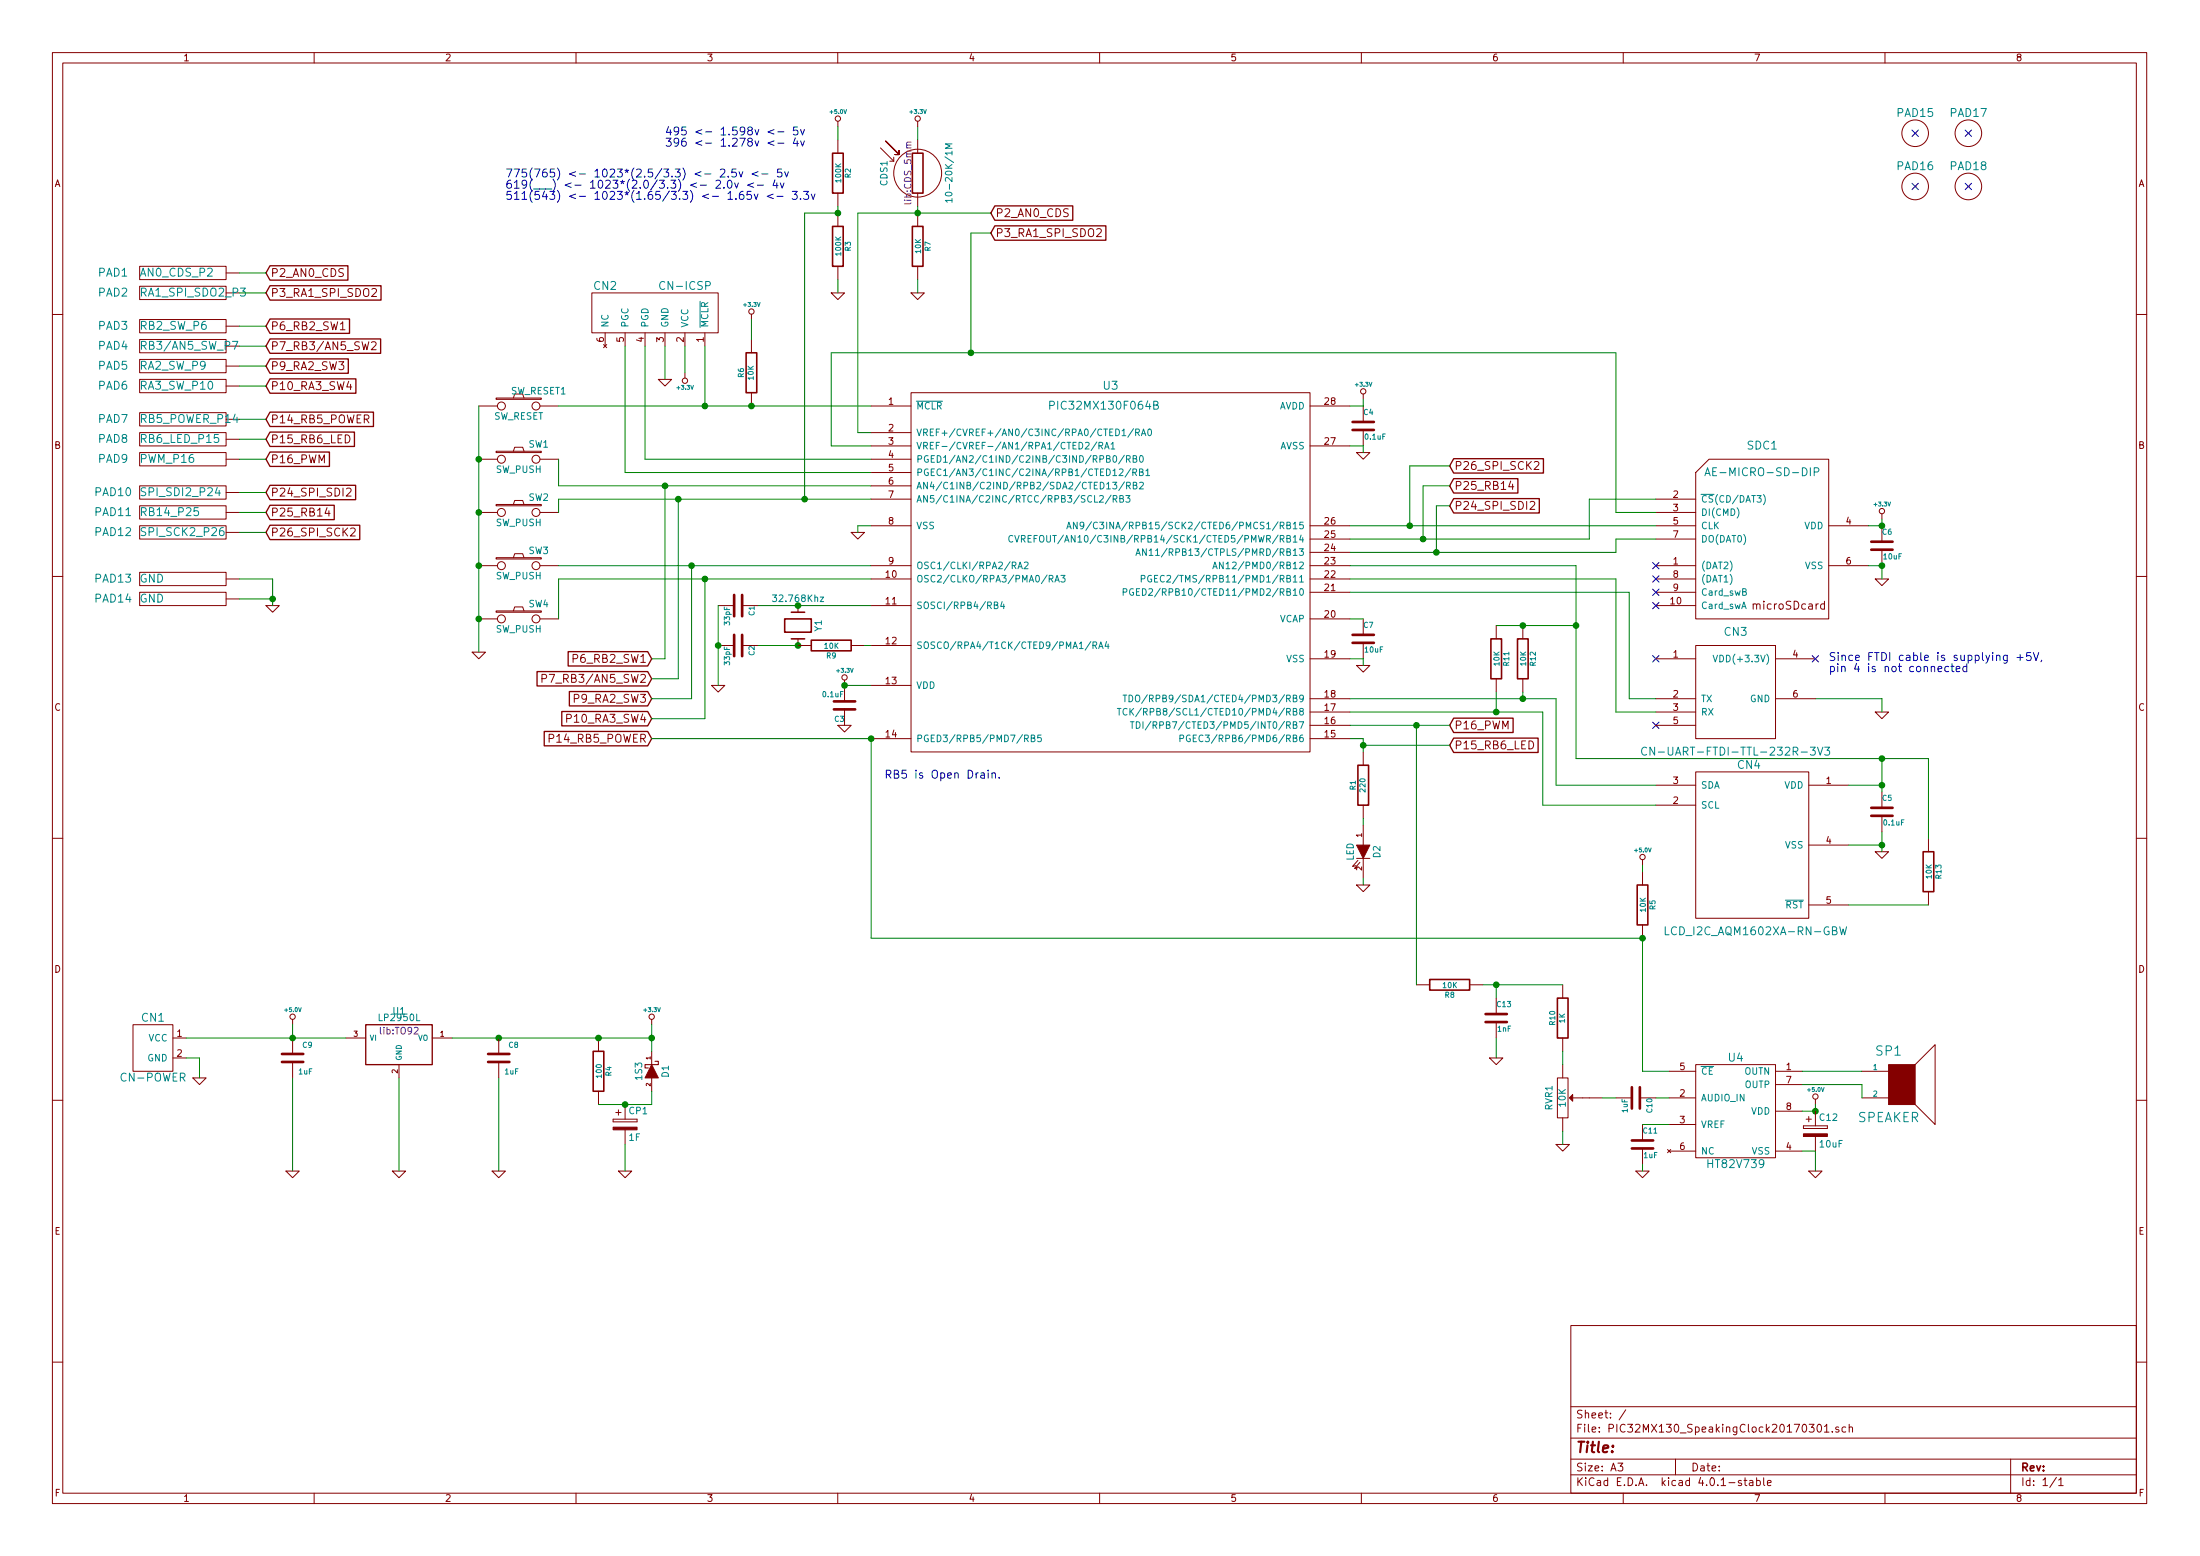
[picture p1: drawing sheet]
EESchema Schematic File Version 2
LIBS:mylib20161223
LIBS:power
LIBS:device
LIBS:transistors
LIBS:conn
LIBS:analog_devices
LIBS:regul
LIBS:adc-dac
LIBS:microcontrollers
LIBS:microchip
LIBS:contrib
LIBS:microchip_pic32mcu
LIBS:microchip_dspic33dsc
LIBS:microchip_pic16mcu
LIBS:audio
LIBS:linear
LIBS:PIC32MX130_SpeakingClock20170301-cache
EELAYER 25 0
EELAYER END
$Descr A3 16535 11693
encoding utf-8
Sheet 1 1
Title ""
Date ""
Rev ""
Comp ""
Comment1 ""
Comment2 ""
Comment3 ""
Comment4 ""
$EndDescr
$Comp
L Crystal Y1
U 1 1
P 6000 4700
F 0 "Y1" H 6000 4850 50  0000 C CNN
F 1 "32.768Khz" V 5800 4700 50  0000 C CNN
F 2 "lib:X_TAL_VT200" H 6000 4700 50  0001 C CNN
F 3 "" H 6000 4700 50  0000 C CNN
	1    6000 4700
	0    1    1    0   
$EndComp
$Comp
L C C1
U 1 1
P 5550 4550
F 0 "C1" H 5550 4650 40  0000 L CNN
F 1 "33pF" H 5556 4465 40  0000 L CNN
F 2 "lib:C2_MU" H 5588 4400 30  0001 C CNN
F 3 "" H 5550 4550 60  0000 C CNN
	1    5550 4550
	0    1    1    0   
$EndComp
$Comp
L C C2
U 1 1
P 5550 4850
F 0 "C2" H 5550 4950 40  0000 L CNN
F 1 "33pF" H 5556 4765 40  0000 L CNN
F 2 "lib:C2_MU" H 5588 4700 30  0001 C CNN
F 3 "" H 5550 4850 60  0000 C CNN
	1    5550 4850
	0    1    1    0   
$EndComp
$Comp
L R R6
U 1 1
P 5650 2800
F 0 "R6" V 5730 2800 40  0000 C CNN
F 1 "10K" V 5657 2801 40  0000 C CNN
F 2 "lib:R4_MU" V 5580 2800 30  0001 C CNN
F 3 "" H 5650 2800 30  0000 C CNN
	1    5650 2800
	-1   0    0    1   
$EndComp
$Comp
L C C7
U 1 1
P 10250 4800
F 0 "C7" H 10250 4900 40  0000 L CNN
F 1 "10uF" H 10256 4715 40  0000 L CNN
F 2 "lib:C2_MU" H 10288 4650 30  0001 C CNN
F 3 "" H 10250 4800 60  0000 C CNN
	1    10250 4800
	1    0    0    -1  
$EndComp
$Comp
L C C4
U 1 1
P 10250 3200
F 0 "C4" H 10250 3300 40  0000 L CNN
F 1 "0.1uF" H 10256 3115 40  0000 L CNN
F 2 "lib:C2_MU" H 10288 3050 30  0001 C CNN
F 3 "" H 10250 3200 60  0000 C CNN
	1    10250 3200
	1    0    0    -1  
$EndComp
$Comp
L PIC32MX130F064B U3
U 1 1
P 8350 4350
F 0 "U3" H 8350 5800 60  0000 C CNN
F 1 "PIC32MX130F064B" H 8300 5650 60  0000 C CNN
F 2 "lib:DIP-28_300_MU" H 8350 4750 60  0001 C CNN
F 3 "" H 8350 4750 60  0000 C CNN
	1    8350 4350
	1    0    0    -1  
$EndComp
$Comp
L C C3
U 1 1
P 6350 5300
F 0 "C3" H 6350 5400 40  0000 L CNN
F 1 "0.1uF" H 6356 5215 40  0000 L CNN
F 2 "lib:C2_MU" H 6388 5150 30  0001 C CNN
F 3 "" H 6350 5300 60  0000 C CNN
	1    6350 5300
	-1   0    0    1   
$EndComp
$Comp
L CN-ICSP CN2
U 1 1
P 5000 2500
F 0 "CN2" V 4650 2050 60  0000 C CNN
F 1 "CN-ICSP" V 4650 2650 60  0000 C CNN
F 2 "lib:PINHEAD1-6_MU" H 5000 2350 60  0001 C CNN
F 3 "" H 5000 2350 60  0000 C CNN
	1    5000 2500
	0    1    1    0   
$EndComp
$Comp
L +3.3V #PWR01
U 1 1
P 5650 2400
F 0 "#PWR01" H 5650 2360 30  0001 C CNN
F 1 "+3.3V" H 5650 2510 30  0000 C CNN
F 2 "" H 5650 2400 60  0000 C CNN
F 3 "" H 5650 2400 60  0000 C CNN
	1    5650 2400
	1    0    0    -1  
$EndComp
$Comp
L +3.3V #PWR02
U 1 1
P 6350 5150
F 0 "#PWR02" H 6350 5110 30  0001 C CNN
F 1 "+3.3V" H 6350 5260 30  0000 C CNN
F 2 "" H 6350 5150 60  0000 C CNN
F 3 "" H 6350 5150 60  0000 C CNN
	1    6350 5150
	1    0    0    -1  
$EndComp
$Comp
L +3.3V #PWR03
U 1 1
P 10250 3000
F 0 "#PWR03" H 10250 2960 30  0001 C CNN
F 1 "+3.3V" H 10250 3110 30  0000 C CNN
F 2 "" H 10250 3000 60  0000 C CNN
F 3 "" H 10250 3000 60  0000 C CNN
	1    10250 3000
	1    0    0    -1  
$EndComp
$Comp
L GND #PWR04
U 1 1
P 5400 5150
F 0 "#PWR04" H 5400 5150 30  0001 C CNN
F 1 "GND" H 5400 5080 30  0001 C CNN
F 2 "" H 5400 5150 60  0000 C CNN
F 3 "" H 5400 5150 60  0000 C CNN
	1    5400 5150
	1    0    0    -1  
$EndComp
$Comp
L GND #PWR05
U 1 1
P 5000 2850
F 0 "#PWR05" H 5000 2850 30  0001 C CNN
F 1 "GND" H 5000 2780 30  0001 C CNN
F 2 "" H 5000 2850 60  0000 C CNN
F 3 "" H 5000 2850 60  0000 C CNN
	1    5000 2850
	1    0    0    -1  
$EndComp
$Comp
L +3.3V #PWR06
U 1 1
P 5150 2800
F 0 "#PWR06" H 5150 2760 30  0001 C CNN
F 1 "+3.3V" H 5150 2910 30  0000 C CNN
F 2 "" H 5150 2800 60  0000 C CNN
F 3 "" H 5150 2800 60  0000 C CNN
	1    5150 2800
	-1   0    0    1   
$EndComp
$Comp
L GND #PWR07
U 1 1
P 10250 5000
F 0 "#PWR07" H 10250 5000 30  0001 C CNN
F 1 "GND" H 10250 4930 30  0001 C CNN
F 2 "" H 10250 5000 60  0000 C CNN
F 3 "" H 10250 5000 60  0000 C CNN
	1    10250 5000
	1    0    0    -1  
$EndComp
$Comp
L GND #PWR08
U 1 1
P 10250 3400
F 0 "#PWR08" H 10250 3400 30  0001 C CNN
F 1 "GND" H 10250 3330 30  0001 C CNN
F 2 "" H 10250 3400 60  0000 C CNN
F 3 "" H 10250 3400 60  0000 C CNN
	1    10250 3400
	1    0    0    -1  
$EndComp
$Comp
L GND #PWR09
U 1 1
P 6450 4000
F 0 "#PWR09" H 6450 4000 30  0001 C CNN
F 1 "GND" H 6450 3930 30  0001 C CNN
F 2 "" H 6450 4000 60  0000 C CNN
F 3 "" H 6450 4000 60  0000 C CNN
	1    6450 4000
	1    0    0    -1  
$EndComp
$Comp
L LED D2
U 1 1
P 10250 6400
F 0 "D2" H 10250 6500 50  0000 C CNN
F 1 "LED" H 10250 6300 50  0000 C CNN
F 2 "lib:LED-5MM_AK" H 10250 6400 60  0001 C CNN
F 3 "" H 10250 6400 60  0000 C CNN
	1    10250 6400
	0    1    1    0   
$EndComp
$Comp
L GND #PWR010
U 1 1
P 10250 6650
F 0 "#PWR010" H 10250 6650 30  0001 C CNN
F 1 "GND" H 10250 6580 30  0001 C CNN
F 2 "" H 10250 6650 60  0000 C CNN
F 3 "" H 10250 6650 60  0000 C CNN
	1    10250 6650
	1    0    0    -1  
$EndComp
$Comp
L R R1
U 1 1
P 10250 5900
F 0 "R1" V 10330 5900 40  0000 C CNN
F 1 "220" V 10257 5901 40  0000 C CNN
F 2 "lib:R4_MU" V 10180 5900 30  0001 C CNN
F 3 "" H 10250 5900 30  0000 C CNN
	1    10250 5900
	-1   0    0    1   
$EndComp
$Comp
L AE-MICRO-SD-DIP SDC1
U 1 1
P 13250 4150
F 0 "SDC1" H 13250 4950 60  0000 C CNN
F 1 "AE-MICRO-SD-DIP" H 13250 4750 60  0000 C CNN
F 2 "lib:SD_CARD_AE-MICRO-SD-DIP" H 13250 4150 60  0001 C CNN
F 3 "" H 13250 4150 60  0000 C CNN
	1    13250 4150
	1    0    0    -1  
$EndComp
$Comp
L C C6
U 1 1
P 14150 4100
F 0 "C6" H 14150 4200 40  0000 L CNN
F 1 "10uF" H 14156 4015 40  0000 L CNN
F 2 "lib:C2_MU" H 14188 3950 30  0001 C CNN
F 3 "" H 14150 4100 60  0000 C CNN
	1    14150 4100
	1    0    0    -1  
$EndComp
$Comp
L GND #PWR011
U 1 1
P 14150 4350
F 0 "#PWR011" H 14150 4350 30  0001 C CNN
F 1 "GND" H 14150 4280 30  0001 C CNN
F 2 "" H 14150 4350 60  0000 C CNN
F 3 "" H 14150 4350 60  0000 C CNN
	1    14150 4350
	1    0    0    -1  
$EndComp
$Comp
L C C5
U 1 1
P 14150 6100
F 0 "C5" H 14150 6200 40  0000 L CNN
F 1 "0.1uF" H 14156 6015 40  0000 L CNN
F 2 "lib:C2_MU" H 14188 5950 30  0001 C CNN
F 3 "" H 14150 6100 60  0000 C CNN
	1    14150 6100
	1    0    0    -1  
$EndComp
$Comp
L GND #PWR012
U 1 1
P 14150 5350
F 0 "#PWR012" H 14150 5350 30  0001 C CNN
F 1 "GND" H 14150 5280 30  0001 C CNN
F 2 "" H 14150 5350 60  0000 C CNN
F 3 "" H 14150 5350 60  0000 C CNN
	1    14150 5350
	1    0    0    -1  
$EndComp
$Comp
L C C9
U 1 1
P 2200 7950
F 0 "C9" H 2050 7850 40  0000 L CNN
F 1 "1uF" H 2050 8050 40  0000 L CNN
F 2 "lib:C2_MU" H 2238 7800 30  0001 C CNN
F 3 "" H 2200 7950 60  0000 C CNN
	1    2200 7950
	-1   0    0    1   
$EndComp
$Comp
L GND #PWR013
U 1 1
P 3000 8800
F 0 "#PWR013" H 3000 8800 30  0001 C CNN
F 1 "GND" H 3000 8730 30  0001 C CNN
F 2 "" H 3000 8800 60  0000 C CNN
F 3 "" H 3000 8800 60  0000 C CNN
	1    3000 8800
	1    0    0    -1  
$EndComp
$Comp
L GND #PWR014
U 1 1
P 3750 8800
F 0 "#PWR014" H 3750 8800 30  0001 C CNN
F 1 "GND" H 3750 8730 30  0001 C CNN
F 2 "" H 3750 8800 60  0000 C CNN
F 3 "" H 3750 8800 60  0000 C CNN
	1    3750 8800
	1    0    0    -1  
$EndComp
$Comp
L GND #PWR015
U 1 1
P 2200 8800
F 0 "#PWR015" H 2200 8800 30  0001 C CNN
F 1 "GND" H 2200 8730 30  0001 C CNN
F 2 "" H 2200 8800 60  0000 C CNN
F 3 "" H 2200 8800 60  0000 C CNN
	1    2200 8800
	1    0    0    -1  
$EndComp
$Comp
L CN-POWER CN1
U 1 1
P 1300 7800
F 0 "CN1" H 1150 7950 60  0000 C CNN
F 1 "CN-POWER" H 1150 7500 60  0000 C CNN
F 2 "lib:TERMINAL_2P" H 1300 7800 60  0001 C CNN
F 3 "" H 1300 7800 60  0000 C CNN
	1    1300 7800
	1    0    0    -1  
$EndComp
$Comp
L GND #PWR016
U 1 1
P 1500 8100
F 0 "#PWR016" H 1500 8100 30  0001 C CNN
F 1 "GND" H 1500 8030 30  0001 C CNN
F 2 "" H 1500 8100 60  0000 C CNN
F 3 "" H 1500 8100 60  0000 C CNN
	1    1500 8100
	1    0    0    -1  
$EndComp
$Comp
L R R8
U 1 1
P 10900 7400
F 0 "R8" V 10980 7400 40  0000 C CNN
F 1 "10K" V 10907 7401 40  0000 C CNN
F 2 "lib:R4_MU" V 10830 7400 30  0001 C CNN
F 3 "" H 10900 7400 30  0000 C CNN
	1    10900 7400
	0    1    1    0   
$EndComp
$Comp
L C C13
U 1 1
P 11250 7650
F 0 "C13" H 11250 7750 40  0000 L CNN
F 1 "1nF" H 11256 7565 40  0000 L CNN
F 2 "lib:C2_MU" H 11288 7500 30  0001 C CNN
F 3 "" H 11250 7650 60  0000 C CNN
	1    11250 7650
	1    0    0    -1  
$EndComp
$Comp
L GND #PWR017
U 1 1
P 11250 7950
F 0 "#PWR017" H 11250 7950 30  0001 C CNN
F 1 "GND" H 11250 7880 30  0001 C CNN
F 2 "" H 11250 7950 60  0000 C CNN
F 3 "" H 11250 7950 60  0000 C CNN
	1    11250 7950
	1    0    0    -1  
$EndComp
$Comp
L GND #PWR018
U 1 1
P 11750 8600
F 0 "#PWR018" H 11750 8600 30  0001 C CNN
F 1 "GND" H 11750 8530 30  0001 C CNN
F 2 "" H 11750 8600 60  0000 C CNN
F 3 "" H 11750 8600 60  0000 C CNN
	1    11750 8600
	1    0    0    -1  
$EndComp
$Comp
L SPEAKER SP1
U 1 1
P 14300 8150
F 0 "SP1" H 14200 8400 70  0000 C CNN
F 1 "SPEAKER" H 14200 7900 70  0000 C CNN
F 2 "lib:TERMINAL_2P" H 14300 8150 60  0001 C CNN
F 3 "" H 14300 8150 60  0000 C CNN
	1    14300 8150
	1    0    0    -1  
$EndComp
$Comp
L HT82V739 U4
U 1 1
P 13050 8350
F 0 "U4" H 13050 8750 60  0000 C CNN
F 1 "HT82V739" H 13050 7950 60  0000 C CNN
F 2 "lib:DIP-8_300_MU" H 13050 8350 60  0001 C CNN
F 3 "" H 13050 8350 60  0000 C CNN
	1    13050 8350
	1    0    0    -1  
$EndComp
$Comp
L C C10
U 1 1
P 12300 8250
F 0 "C10" H 12300 8350 40  0000 L CNN
F 1 "1uF" H 12306 8165 40  0000 L CNN
F 2 "lib:C2_MU" H 12338 8100 30  0001 C CNN
F 3 "" H 12300 8250 60  0000 C CNN
	1    12300 8250
	0    1    1    0   
$EndComp
$Comp
L C C11
U 1 1
P 12350 8600
F 0 "C11" H 12350 8700 40  0000 L CNN
F 1 "1uF" H 12356 8515 40  0000 L CNN
F 2 "lib:C2_MU" H 12388 8450 30  0001 C CNN
F 3 "" H 12350 8600 60  0000 C CNN
	1    12350 8600
	1    0    0    -1  
$EndComp
$Comp
L RVR RVR1
U 1 1
P 11750 8250
F 0 "RVR1" V 11650 8250 50  0000 C CNN
F 1 "10K" V 11750 8250 50  0000 C CNN
F 2 "lib:TERMINAL_3P" H 11750 8250 50  0001 C CNN
F 3 "" H 11750 8250 50  0000 C CNN
	1    11750 8250
	1    0    0    -1  
$EndComp
$Comp
L +5.0V #PWR019
U 1 1
P 13650 8300
F 0 "#PWR019" H 13650 8260 30  0001 C CNN
F 1 "+5.0V" H 13650 8410 30  0000 C CNN
F 2 "" H 13650 8300 60  0000 C CNN
F 3 "" H 13650 8300 60  0000 C CNN
	1    13650 8300
	1    0    0    -1  
$EndComp
$Comp
L GND #PWR020
U 1 1
P 12350 8800
F 0 "#PWR020" H 12350 8800 30  0001 C CNN
F 1 "GND" H 12350 8730 30  0001 C CNN
F 2 "" H 12350 8800 60  0000 C CNN
F 3 "" H 12350 8800 60  0000 C CNN
	1    12350 8800
	1    0    0    -1  
$EndComp
$Comp
L GND #PWR021
U 1 1
P 13650 8800
F 0 "#PWR021" H 13650 8800 30  0001 C CNN
F 1 "GND" H 13650 8730 30  0001 C CNN
F 2 "" H 13650 8800 60  0000 C CNN
F 3 "" H 13650 8800 60  0000 C CNN
	1    13650 8800
	1    0    0    -1  
$EndComp
$Comp
L GND #PWR022
U 1 1
P 6350 5450
F 0 "#PWR022" H 6350 5450 30  0001 C CNN
F 1 "GND" H 6350 5380 30  0001 C CNN
F 2 "" H 6350 5450 60  0000 C CNN
F 3 "" H 6350 5450 60  0000 C CNN
	1    6350 5450
	1    0    0    -1  
$EndComp
$Comp
L SW_PUSH SW2
U 1 1
P 3900 3850
F 0 "SW2" H 4050 3960 50  0000 C CNN
F 1 "SW_PUSH" H 3900 3770 50  0000 C CNN
F 2 "lib:SW_PUSH-12mm+_AK" H 3900 3850 60  0001 C CNN
F 3 "" H 3900 3850 60  0000 C CNN
	1    3900 3850
	1    0    0    -1  
$EndComp
$Comp
L SW_PUSH SW1
U 1 1
P 3900 3450
F 0 "SW1" H 4050 3560 50  0000 C CNN
F 1 "SW_PUSH" H 3900 3370 50  0000 C CNN
F 2 "lib:SW_PUSH-12mm+_AK" H 3900 3450 60  0001 C CNN
F 3 "" H 3900 3450 60  0000 C CNN
	1    3900 3450
	1    0    0    -1  
$EndComp
$Comp
L SW_PUSH SW3
U 1 1
P 3900 4250
F 0 "SW3" H 4050 4360 50  0000 C CNN
F 1 "SW_PUSH" H 3900 4170 50  0000 C CNN
F 2 "lib:SW_PUSH-12mm+_AK" H 3900 4250 60  0001 C CNN
F 3 "" H 3900 4250 60  0000 C CNN
	1    3900 4250
	1    0    0    -1  
$EndComp
$Comp
L SW_PUSH SW4
U 1 1
P 3900 4650
F 0 "SW4" H 4050 4760 50  0000 C CNN
F 1 "SW_PUSH" H 3900 4570 50  0000 C CNN
F 2 "lib:SW_PUSH-12mm+_AK" H 3900 4650 60  0001 C CNN
F 3 "" H 3900 4650 60  0000 C CNN
	1    3900 4650
	1    0    0    -1  
$EndComp
$Comp
L GND #PWR023
U 1 1
P 3600 4900
F 0 "#PWR023" H 3600 4900 30  0001 C CNN
F 1 "GND" H 3600 4830 30  0001 C CNN
F 2 "" H 3600 4900 60  0000 C CNN
F 3 "" H 3600 4900 60  0000 C CNN
	1    3600 4900
	1    0    0    -1  
$EndComp
$Comp
L SW_PUSH SW_RESET1
U 1 1
P 3900 3050
F 0 "SW_RESET1" H 4050 3160 50  0000 C CNN
F 1 "SW_RESET" H 3900 2970 50  0000 C CNN
F 2 "lib:SW_PUSH-6mm_AK" H 3900 3050 60  0001 C CNN
F 3 "" H 3900 3050 60  0000 C CNN
	1    3900 3050
	1    0    0    -1  
$EndComp
$Comp
L GND #PWR024
U 1 1
P 14150 6400
F 0 "#PWR024" H 14150 6400 30  0001 C CNN
F 1 "GND" H 14150 6330 30  0001 C CNN
F 2 "" H 14150 6400 60  0000 C CNN
F 3 "" H 14150 6400 60  0000 C CNN
	1    14150 6400
	1    0    0    -1  
$EndComp
$Comp
L +5.0V #PWR025
U 1 1
P 6300 950
F 0 "#PWR025" H 6300 910 30  0001 C CNN
F 1 "+5.0V" H 6300 1060 30  0000 C CNN
F 2 "" H 6300 950 60  0000 C CNN
F 3 "" H 6300 950 60  0000 C CNN
	1    6300 950 
	1    0    0    -1  
$EndComp
$Comp
L R R2
U 1 1
P 6300 1300
F 0 "R2" V 6380 1300 40  0000 C CNN
F 1 "100K" V 6307 1301 40  0000 C CNN
F 2 "lib:R4_MU" V 6230 1300 30  0001 C CNN
F 3 "" H 6300 1300 30  0000 C CNN
	1    6300 1300
	1    0    0    -1  
$EndComp
$Comp
L R R3
U 1 1
P 6300 1850
F 0 "R3" V 6380 1850 40  0000 C CNN
F 1 "100K" V 6307 1851 40  0000 C CNN
F 2 "lib:R4_MU" V 6230 1850 30  0001 C CNN
F 3 "" H 6300 1850 30  0000 C CNN
	1    6300 1850
	1    0    0    -1  
$EndComp
$Comp
L GND #PWR026
U 1 1
P 6300 2200
F 0 "#PWR026" H 6300 2200 30  0001 C CNN
F 1 "GND" H 6300 2130 30  0001 C CNN
F 2 "" H 6300 2200 60  0000 C CNN
F 3 "" H 6300 2200 60  0000 C CNN
	1    6300 2200
	1    0    0    -1  
$EndComp
Text Notes 5000 1100 0    60   ~ 0
495 <- 1.598v <- 5v\n396 <- 1.278v <- 4v\n
$Comp
L R R5
U 1 1
P 12350 6800
F 0 "R5" V 12430 6800 40  0000 C CNN
F 1 "10K" V 12357 6801 40  0000 C CNN
F 2 "lib:R4_MU" V 12280 6800 30  0001 C CNN
F 3 "" H 12350 6800 30  0000 C CNN
	1    12350 6800
	1    0    0    -1  
$EndComp
$Comp
L +5.0V #PWR027
U 1 1
P 2200 7700
F 0 "#PWR027" H 2200 7660 30  0001 C CNN
F 1 "+5.0V" H 2200 7810 30  0000 C CNN
F 2 "" H 2200 7700 60  0000 C CNN
F 3 "" H 2200 7700 60  0000 C CNN
	1    2200 7700
	1    0    0    -1  
$EndComp
$Comp
L +3.3V #PWR028
U 1 1
P 4900 7700
F 0 "#PWR028" H 4900 7660 30  0001 C CNN
F 1 "+3.3V" H 4900 7810 30  0000 C CNN
F 2 "" H 4900 7700 60  0000 C CNN
F 3 "" H 4900 7700 60  0000 C CNN
	1    4900 7700
	1    0    0    -1  
$EndComp
$Comp
L R R12
U 1 1
P 11450 4950
F 0 "R12" V 11530 4950 40  0000 C CNN
F 1 "10K" V 11457 4951 40  0000 C CNN
F 2 "lib:R4_MU" V 11380 4950 30  0001 C CNN
F 3 "" H 11450 4950 30  0000 C CNN
	1    11450 4950
	1    0    0    -1  
$EndComp
$Comp
L R R11
U 1 1
P 11250 4950
F 0 "R11" V 11330 4950 40  0000 C CNN
F 1 "10K" V 11257 4951 40  0000 C CNN
F 2 "lib:R4_MU" V 11180 4950 30  0001 C CNN
F 3 "" H 11250 4950 30  0000 C CNN
	1    11250 4950
	1    0    0    -1  
$EndComp
$Comp
L Photores CDS1
U 1 1
P 6900 1300
F 0 "CDS1" V 6650 1300 50  0000 C CNN
F 1 "10-20K/1M" V 7110 1300 50  0000 C TNN
F 2 "lib:CDS_5mm" V 6830 1300 50  0000 C CNN
F 3 "" H 6900 1300 50  0000 C CNN
	1    6900 1300
	1    0    0    -1  
$EndComp
$Comp
L R R7
U 1 1
P 6900 1850
F 0 "R7" V 6980 1850 40  0000 C CNN
F 1 "10K" V 6907 1851 40  0000 C CNN
F 2 "lib:R4_MU" V 6830 1850 30  0001 C CNN
F 3 "" H 6900 1850 30  0000 C CNN
	1    6900 1850
	1    0    0    -1  
$EndComp
$Comp
L GND #PWR029
U 1 1
P 6900 2200
F 0 "#PWR029" H 6900 2200 30  0001 C CNN
F 1 "GND" H 6900 2130 30  0001 C CNN
F 2 "" H 6900 2200 60  0000 C CNN
F 3 "" H 6900 2200 60  0000 C CNN
	1    6900 2200
	1    0    0    -1  
$EndComp
$Comp
L R R4
U 1 1
P 4500 8050
F 0 "R4" V 4580 8050 40  0000 C CNN
F 1 "100" V 4507 8051 40  0000 C CNN
F 2 "lib:R4_MU" V 4430 8050 30  0001 C CNN
F 3 "" H 4500 8050 30  0000 C CNN
	1    4500 8050
	1    0    0    -1  
$EndComp
$Comp
L CP CP1
U 1 1
P 4700 8450
F 0 "CP1" H 4725 8550 50  0000 L CNN
F 1 "1F" H 4725 8350 50  0000 L CNN
F 2 "lib:C_SE-5R5" H 4738 8300 50  0001 C CNN
F 3 "" H 4700 8450 50  0000 C CNN
	1    4700 8450
	1    0    0    -1  
$EndComp
$Comp
L D_Schottky D1
U 1 1
P 4900 8050
F 0 "D1" H 4900 8150 50  0000 C CNN
F 1 "1S3" H 4900 7950 50  0000 C CNN
F 2 "lib:D4_MU" H 4900 8050 50  0001 C CNN
F 3 "" H 4900 8050 50  0000 C CNN
	1    4900 8050
	0    1    1    0   
$EndComp
$Comp
L GND #PWR030
U 1 1
P 4700 8800
F 0 "#PWR030" H 4700 8800 30  0001 C CNN
F 1 "GND" H 4700 8730 30  0001 C CNN
F 2 "" H 4700 8800 60  0000 C CNN
F 3 "" H 4700 8800 60  0000 C CNN
	1    4700 8800
	1    0    0    -1  
$EndComp
$Comp
L LCD_I2C_AQM1602XA-RN-GBW CN4
U 1 1
P 13200 6350
F 0 "CN4" H 13150 6950 60  0000 C CNN
F 1 "LCD_I2C_AQM1602XA-RN-GBW" H 13200 5700 60  0000 C CNN
F 2 "lib:PINHEAD1-5_MU2" H 13200 6350 60  0001 C CNN
F 3 "" H 13200 6350 60  0000 C CNN
	1    13200 6350
	1    0    0    -1  
$EndComp
NoConn ~ 12450 4250
NoConn ~ 12450 4350
NoConn ~ 12450 4450
NoConn ~ 12450 4550
NoConn ~ 12450 4950
NoConn ~ 12450 5450
$Comp
L R R13
U 1 1
P 14500 6550
F 0 "R13" V 14580 6550 40  0000 C CNN
F 1 "10K" V 14507 6551 40  0000 C CNN
F 2 "lib:R4_MU" V 14430 6550 30  0001 C CNN
F 3 "" H 14500 6550 30  0000 C CNN
	1    14500 6550
	1    0    0    -1  
$EndComp
Text GLabel 10900 3500 2    60   Input ~ 0
P26_SPI_SCK2
Text GLabel 10900 3650 2    60   Input ~ 0
P25_RB14
Text GLabel 10900 3800 2    60   Input ~ 0
P24_SPI_SDI2
Text GLabel 10900 5450 2    60   Input ~ 0
P16_PWM
Text GLabel 10900 5600 2    60   Input ~ 0
P15_RB6_LED
Text GLabel 4900 4950 0    60   Input ~ 0
P6_RB2_SW1
Text GLabel 4900 5100 0    60   Input ~ 0
P7_RB3/AN5_SW2
Text GLabel 4900 5250 0    60   Input ~ 0
P9_RA2_SW3
Text GLabel 4900 5400 0    60   Input ~ 0
P10_RA3_SW4
Text GLabel 4900 5550 0    60   Input ~ 0
P14_RB5_POWER
Text GLabel 7450 1600 2    60   Input ~ 0
P2_AN0_CDS
Text GLabel 7450 1750 2    60   Input ~ 0
P3_RA1_SPI_SDO2
Wire Wire Line
	5650 2400 5650 2550
Wire Wire Line
	4200 3050 6550 3050
Wire Wire Line
	5700 4550 6550 4550
Connection ~ 6000 4550
Connection ~ 6000 4850
Connection ~ 6350 5150
Connection ~ 5400 4850
Wire Wire Line
	10150 4950 10250 4950
Wire Wire Line
	10250 4950 10250 5000
Wire Wire Line
	10150 4650 10250 4650
Wire Wire Line
	10150 3050 10250 3050
Wire Wire Line
	10250 3050 10250 3000
Wire Wire Line
	10150 3350 10250 3350
Wire Wire Line
	10250 3350 10250 3400
Wire Wire Line
	4850 2600 4850 3450
Wire Wire Line
	4700 2600 4700 3550
Wire Wire Line
	4700 3550 6550 3550
Wire Wire Line
	6550 3950 6450 3950
Wire Wire Line
	6450 3950 6450 4000
Wire Wire Line
	10150 3950 12450 3950
Wire Wire Line
	10150 4050 11950 4050
Wire Wire Line
	11950 4050 11950 3750
Wire Wire Line
	11950 3750 12450 3750
Wire Wire Line
	10150 4150 12150 4150
Wire Wire Line
	12150 4150 12150 4050
Wire Wire Line
	12150 4050 12450 4050
Wire Wire Line
	6550 3350 6250 3350
Wire Wire Line
	6250 3350 6250 2650
Wire Wire Line
	6250 2650 12150 2650
Wire Wire Line
	12150 2650 12150 3850
Wire Wire Line
	12150 3850 12450 3850
Wire Wire Line
	14050 3950 14150 3950
Wire Wire Line
	14050 4250 14150 4250
Wire Wire Line
	14150 4250 14150 4350
Wire Wire Line
	10250 6150 10250 6200
Wire Wire Line
	10250 6600 10250 6650
Wire Wire Line
	10150 5550 10250 5550
Wire Wire Line
	14150 5350 14150 5250
Wire Wire Line
	14150 5250 13650 5250
Wire Wire Line
	3750 8100 3750 8800
Wire Wire Line
	2200 8100 2200 8800
Connection ~ 2200 7800
Wire Wire Line
	1400 7950 1500 7950
Wire Wire Line
	1500 7950 1500 8100
Wire Wire Line
	11750 8500 11750 8600
Wire Wire Line
	12350 8750 12350 8800
Wire Wire Line
	12350 8450 12550 8450
Wire Wire Line
	12450 8250 12550 8250
Wire Wire Line
	12150 8250 12050 8250
Wire Wire Line
	13550 8650 13650 8650
Wire Wire Line
	13550 8350 13650 8350
Wire Wire Line
	13650 8650 13650 8800
Wire Wire Line
	13550 8050 14000 8050
Wire Wire Line
	13550 8150 14000 8150
Wire Wire Line
	14000 8150 14000 8250
Wire Wire Line
	10150 5450 10900 5450
Wire Wire Line
	10650 5450 10650 7400
Wire Wire Line
	6550 7050 6550 5550
Wire Wire Line
	6350 5150 6550 5150
Wire Wire Line
	5400 4550 5400 5150
Wire Wire Line
	3600 3050 3600 4900
Connection ~ 3600 3850
Connection ~ 3600 4250
Connection ~ 3600 4650
Connection ~ 3600 3450
Wire Wire Line
	5300 2600 5300 3050
Wire Wire Line
	5150 2600 5150 2800
Wire Wire Line
	5000 2600 5000 2850
Wire Wire Line
	11250 7800 11250 7950
Wire Wire Line
	11250 7500 11250 7400
Connection ~ 11250 7400
Wire Wire Line
	12350 7050 12350 8050
Wire Wire Line
	12350 8050 12550 8050
Wire Wire Line
	10150 5250 11700 5250
Wire Wire Line
	11700 5250 11700 5900
Wire Wire Line
	11700 5900 12450 5900
Wire Wire Line
	10150 5350 11600 5350
Wire Wire Line
	11600 5350 11600 6050
Wire Wire Line
	11600 6050 12450 6050
Wire Wire Line
	13900 5900 14150 5900
Wire Wire Line
	13900 6350 14150 6350
Wire Wire Line
	14150 6250 14150 6400
Connection ~ 14150 6350
Wire Wire Line
	6300 950  6300 1050
Wire Wire Line
	6300 1550 6300 1600
Wire Wire Line
	6300 2100 6300 2200
Connection ~ 6300 1600
Wire Wire Line
	11250 4700 11850 4700
Wire Wire Line
	11450 5200 11450 5250
Connection ~ 11450 5250
Wire Wire Line
	11250 5200 11250 5350
Connection ~ 11250 5350
Connection ~ 11450 4700
Wire Wire Line
	4200 4650 4200 4350
Wire Wire Line
	4200 4350 6550 4350
Wire Wire Line
	4200 4250 6550 4250
Wire Wire Line
	4200 3750 4200 3850
Wire Wire Line
	4200 3750 6550 3750
Wire Wire Line
	6900 1600 6900 1550
Wire Wire Line
	6900 2100 6900 2200
Connection ~ 6900 1600
Connection ~ 5650 3050
Connection ~ 5300 3050
Wire Wire Line
	6450 1600 7450 1600
Connection ~ 3750 7800
Wire Wire Line
	4900 7700 4900 7900
Connection ~ 4500 7800
Wire Wire Line
	4500 8300 4900 8300
Wire Wire Line
	4900 8300 4900 8200
Connection ~ 4700 8300
Wire Wire Line
	4700 8600 4700 8800
Wire Wire Line
	10150 4250 11850 4250
Wire Wire Line
	11850 4250 11850 5700
Wire Wire Line
	14150 5700 14150 5950
Connection ~ 14150 5900
Wire Wire Line
	10150 4350 12150 4350
Wire Wire Line
	12150 5350 12450 5350
Wire Wire Line
	12450 5250 12250 5250
Wire Wire Line
	12250 5250 12250 4450
Wire Wire Line
	12250 4450 10150 4450
Wire Wire Line
	12150 4350 12150 5350
Wire Wire Line
	4850 3450 6550 3450
Wire Wire Line
	6450 1600 6450 3250
Wire Wire Line
	6450 3250 6550 3250
Wire Wire Line
	6300 1600 6050 1600
Wire Wire Line
	4200 3650 6550 3650
Wire Wire Line
	4200 3450 4200 3650
Wire Wire Line
	6050 1600 6050 3750
Connection ~ 6050 3750
Connection ~ 11850 4700
Wire Wire Line
	3000 8100 3000 8800
Wire Wire Line
	1400 7800 2600 7800
Wire Wire Line
	11850 5700 14500 5700
Wire Wire Line
	13900 6800 14500 6800
Wire Wire Line
	14500 5700 14500 6300
Connection ~ 14150 5700
Connection ~ 13650 8350
Wire Wire Line
	13650 8350 13650 8300
Wire Wire Line
	6900 950  6900 1050
Wire Wire Line
	7450 1750 7300 1750
Wire Wire Line
	7300 1750 7300 2650
Connection ~ 7300 2650
Wire Wire Line
	10250 5550 10250 5650
Wire Wire Line
	10900 5600 10250 5600
Connection ~ 10250 5600
Connection ~ 10650 5450
Wire Wire Line
	10900 3800 10800 3800
Wire Wire Line
	10800 3800 10800 4150
Connection ~ 10800 4150
Wire Wire Line
	10900 3650 10700 3650
Wire Wire Line
	10700 3650 10700 4050
Connection ~ 10700 4050
Wire Wire Line
	10900 3500 10600 3500
Wire Wire Line
	10600 3500 10600 3950
Connection ~ 10600 3950
Connection ~ 6550 5550
Wire Wire Line
	6550 5550 4900 5550
Wire Wire Line
	4900 4950 5000 4950
Wire Wire Line
	5000 4950 5000 3650
Connection ~ 5000 3650
Wire Wire Line
	4900 5100 5100 5100
Wire Wire Line
	5100 5100 5100 3750
Connection ~ 5100 3750
Wire Wire Line
	4900 5250 5200 5250
Wire Wire Line
	5200 5250 5200 4250
Connection ~ 5200 4250
Wire Wire Line
	4900 5400 5300 5400
Wire Wire Line
	5300 5400 5300 4350
Connection ~ 5300 4350
Text GLabel 2000 2450 2    60   Input ~ 0
P6_RB2_SW1
Text GLabel 2000 2600 2    60   Input ~ 0
P7_RB3/AN5_SW2
Text GLabel 2000 2750 2    60   Input ~ 0
P9_RA2_SW3
Text GLabel 2000 2900 2    60   Input ~ 0
P10_RA3_SW4
Text GLabel 2000 3150 2    60   Input ~ 0
P14_RB5_POWER
Text GLabel 2000 2050 2    60   Input ~ 0
P2_AN0_CDS
Text GLabel 2000 2200 2    60   Input ~ 0
P3_RA1_SPI_SDO2
Text GLabel 2000 4000 2    60   Input ~ 0
P26_SPI_SCK2
Text GLabel 2000 3850 2    60   Input ~ 0
P25_RB14
Text GLabel 2000 3700 2    60   Input ~ 0
P24_SPI_SDI2
Text GLabel 2000 3450 2    60   Input ~ 0
P16_PWM
Text GLabel 2000 3300 2    60   Input ~ 0
P15_RB6_LED
$Comp
L CN-1 PAD1
U 1 1
P 1800 2050
F 0 "PAD1" H 850 2050 60  0000 C CNN
F 1 "AN0_CDS_P2" H 1050 2050 60  0000 L CNN
F 2 "lib:PAD1mmX1.5mmX2.5mm" H 1700 2050 60  0001 C CNN
F 3 "" H 1700 2050 60  0000 C CNN
	1    1800 2050
	1    0    0    -1  
$EndComp
$Comp
L CN-1 PAD2
U 1 1
P 1800 2200
F 0 "PAD2" H 850 2200 60  0000 C CNN
F 1 "RA1_SPI_SDO2_P3" H 1050 2200 60  0000 L CNN
F 2 "lib:PAD1mmX1.5mmX2.5mm" H 1700 2200 60  0001 C CNN
F 3 "" H 1700 2200 60  0000 C CNN
	1    1800 2200
	1    0    0    -1  
$EndComp
$Comp
L CN-1 PAD3
U 1 1
P 1800 2450
F 0 "PAD3" H 850 2450 60  0000 C CNN
F 1 "RB2_SW_P6" H 1050 2450 60  0000 L CNN
F 2 "lib:PAD1mmX1.5mmX2.5mm" H 1700 2450 60  0001 C CNN
F 3 "" H 1700 2450 60  0000 C CNN
	1    1800 2450
	1    0    0    -1  
$EndComp
$Comp
L CN-1 PAD4
U 1 1
P 1800 2600
F 0 "PAD4" H 850 2600 60  0000 C CNN
F 1 "RB3/AN5_SW_P7" H 1050 2600 60  0000 L CNN
F 2 "lib:PAD1mmX1.5mmX2.5mm" H 1700 2600 60  0001 C CNN
F 3 "" H 1700 2600 60  0000 C CNN
	1    1800 2600
	1    0    0    -1  
$EndComp
$Comp
L CN-1 PAD5
U 1 1
P 1800 2750
F 0 "PAD5" H 850 2750 60  0000 C CNN
F 1 "RA2_SW_P9" H 1050 2750 60  0000 L CNN
F 2 "lib:PAD1mmX1.5mmX2.5mm" H 1700 2750 60  0001 C CNN
F 3 "" H 1700 2750 60  0000 C CNN
	1    1800 2750
	1    0    0    -1  
$EndComp
$Comp
L CN-1 PAD6
U 1 1
P 1800 2900
F 0 "PAD6" H 850 2900 60  0000 C CNN
F 1 "RA3_SW_P10" H 1050 2900 60  0000 L CNN
F 2 "lib:PAD1mmX1.5mmX2.5mm" H 1700 2900 60  0001 C CNN
F 3 "" H 1700 2900 60  0000 C CNN
	1    1800 2900
	1    0    0    -1  
$EndComp
$Comp
L CN-1 PAD7
U 1 1
P 1800 3150
F 0 "PAD7" H 850 3150 60  0000 C CNN
F 1 "RB5_POWER_P14" H 1050 3150 60  0000 L CNN
F 2 "lib:PAD1mmX1.5mmX2.5mm" H 1700 3150 60  0001 C CNN
F 3 "" H 1700 3150 60  0000 C CNN
	1    1800 3150
	1    0    0    -1  
$EndComp
$Comp
L CN-1 PAD8
U 1 1
P 1800 3300
F 0 "PAD8" H 850 3300 60  0000 C CNN
F 1 "RB6_LED_P15" H 1050 3300 60  0000 L CNN
F 2 "lib:PAD1mmX1.5mmX2.5mm" H 1700 3300 60  0001 C CNN
F 3 "" H 1700 3300 60  0000 C CNN
	1    1800 3300
	1    0    0    -1  
$EndComp
$Comp
L CN-1 PAD9
U 1 1
P 1800 3450
F 0 "PAD9" H 850 3450 60  0000 C CNN
F 1 "PWM_P16" H 1050 3450 60  0000 L CNN
F 2 "lib:PAD1mmX1.5mmX2.5mm" H 1700 3450 60  0001 C CNN
F 3 "" H 1700 3450 60  0000 C CNN
	1    1800 3450
	1    0    0    -1  
$EndComp
$Comp
L CN-1 PAD10
U 1 1
P 1800 3700
F 0 "PAD10" H 850 3700 60  0000 C CNN
F 1 "SPI_SDI2_P24" H 1050 3700 60  0000 L CNN
F 2 "lib:PAD1mmX1.5mmX2.5mm" H 1700 3700 60  0001 C CNN
F 3 "" H 1700 3700 60  0000 C CNN
	1    1800 3700
	1    0    0    -1  
$EndComp
$Comp
L CN-1 PAD11
U 1 1
P 1800 3850
F 0 "PAD11" H 850 3850 60  0000 C CNN
F 1 "RB14_P25" H 1050 3850 60  0000 L CNN
F 2 "lib:PAD1mmX1.5mmX2.5mm" H 1700 3850 60  0001 C CNN
F 3 "" H 1700 3850 60  0000 C CNN
	1    1800 3850
	1    0    0    -1  
$EndComp
$Comp
L CN-1 PAD12
U 1 1
P 1800 4000
F 0 "PAD12" H 850 4000 60  0000 C CNN
F 1 "SPI_SCK2_P26" H 1050 4000 60  0000 L CNN
F 2 "lib:PAD1mmX1.5mmX2.5mm" H 1700 4000 60  0001 C CNN
F 3 "" H 1700 4000 60  0000 C CNN
	1    1800 4000
	1    0    0    -1  
$EndComp
Wire Wire Line
	1800 2050 2000 2050
Wire Wire Line
	1800 2200 2000 2200
Wire Wire Line
	1800 2450 2000 2450
Wire Wire Line
	1800 2600 2000 2600
Wire Wire Line
	1800 2750 2000 2750
Wire Wire Line
	1800 2900 2000 2900
Wire Wire Line
	1800 3150 2000 3150
Wire Wire Line
	1800 3300 2000 3300
Wire Wire Line
	1800 3450 2000 3450
Wire Wire Line
	1800 3700 2000 3700
Wire Wire Line
	1800 3850 2000 3850
Wire Wire Line
	1800 4000 2000 4000
$Comp
L CN-1 PAD13
U 1 1
P 1800 4350
F 0 "PAD13" H 850 4350 60  0000 C CNN
F 1 "GND" H 1050 4350 60  0000 L CNN
F 2 "lib:PAD1mmX1.5mmX2.5mm" H 1700 4350 60  0001 C CNN
F 3 "" H 1700 4350 60  0000 C CNN
	1    1800 4350
	1    0    0    -1  
$EndComp
$Comp
L CN-1 PAD14
U 1 1
P 1800 4500
F 0 "PAD14" H 850 4500 60  0000 C CNN
F 1 "GND" H 1050 4500 60  0000 L CNN
F 2 "lib:PAD1mmX1.5mmX2.5mm" H 1700 4500 60  0001 C CNN
F 3 "" H 1700 4500 60  0000 C CNN
	1    1800 4500
	1    0    0    -1  
$EndComp
$Comp
L GND #PWR031
U 1 1
P 2050 4550
F 0 "#PWR031" H 2050 4550 30  0001 C CNN
F 1 "GND" H 2050 4480 30  0001 C CNN
F 2 "" H 2050 4550 60  0000 C CNN
F 3 "" H 2050 4550 60  0000 C CNN
	1    2050 4550
	1    0    0    -1  
$EndComp
Wire Wire Line
	1800 4350 2050 4350
Wire Wire Line
	2050 4350 2050 4550
Wire Wire Line
	1800 4500 2050 4500
Connection ~ 2050 4500
$Comp
L CN-UART-601-Arduino CN3
U 1 1
P 13050 5250
F 0 "CN3" H 13050 5750 60  0000 C CNN
F 1 "CN-UART-FTDI-TTL-232R-3V3" H 13050 4850 60  0000 C CNN
F 2 "lib:PINHEAD1-6_MU" H 12750 5100 60  0001 C CNN
F 3 "" H 12750 5100 60  0000 C CNN
	1    13050 5250
	1    0    0    -1  
$EndComp
Text Notes 6650 5850 0    60   ~ 0
RB5 is Open Drain.
$Comp
L XC6202 U1
U 1 1
P 3000 7850
F 0 "U1" H 3000 8100 50  0000 C CNN
F 1 "LP2950L" H 3000 8050 50  0000 C CNN
F 2 "lib:TO92" H 3000 7950 50  0000 C CNN
F 3 "" H 3000 7850 50  0000 C CNN
	1    3000 7850
	1    0    0    -1  
$EndComp
$Comp
L R R9
U 1 1
P 6250 4850
F 0 "R9" V 6330 4850 40  0000 C CNN
F 1 "10K" V 6257 4851 40  0000 C CNN
F 2 "lib:R4_MU" V 6180 4850 30  0001 C CNN
F 3 "" H 6250 4850 30  0000 C CNN
	1    6250 4850
	0    1    1    0   
$EndComp
Wire Wire Line
	6500 4850 6550 4850
Wire Wire Line
	6000 4850 5700 4850
$Comp
L CP C12
U 1 1
P 13650 8500
F 0 "C12" H 13675 8600 50  0000 L CNN
F 1 "10uF" H 13675 8400 50  0000 L CNN
F 2 "lib:CP2_MU" H 13688 8350 50  0001 C CNN
F 3 "" H 13650 8500 50  0000 C CNN
	1    13650 8500
	1    0    0    -1  
$EndComp
NoConn ~ 13650 4950
Text Notes 13750 5050 0    60   ~ 0
Since FTDI cable is supplying +5V, \npin 4 is not connected
$Comp
L R R10
U 1 1
P 11750 7650
F 0 "R10" V 11830 7650 40  0000 C CNN
F 1 "1K" V 11757 7651 40  0000 C CNN
F 2 "lib:R4_MU" V 11680 7650 30  0001 C CNN
F 3 "" H 11750 7650 30  0000 C CNN
	1    11750 7650
	-1   0    0    1   
$EndComp
Wire Wire Line
	11750 7900 11750 8000
Wire Wire Line
	11150 7400 11750 7400
$Comp
L PAD PAD15
U 1 1
P 14400 1000
F 0 "PAD15" H 14400 1150 60  0000 C CNN
F 1 "PAD" H 14300 850 60  0001 L CNN
F 2 "lib:PAD3mmX5mm" H 14300 1000 60  0001 C CNN
F 3 "" H 14300 1000 60  0000 C CNN
	1    14400 1000
	1    0    0    -1  
$EndComp
$Comp
L PAD PAD17
U 1 1
P 14800 1000
F 0 "PAD17" H 14800 1150 60  0000 C CNN
F 1 "PAD" H 14700 850 60  0001 L CNN
F 2 "lib:PAD3mmX5mm" H 14700 1000 60  0001 C CNN
F 3 "" H 14700 1000 60  0000 C CNN
	1    14800 1000
	1    0    0    -1  
$EndComp
$Comp
L PAD PAD16
U 1 1
P 14400 1400
F 0 "PAD16" H 14400 1550 60  0000 C CNN
F 1 "PAD" H 14300 1250 60  0001 L CNN
F 2 "lib:PAD3mmX5mm" H 14300 1400 60  0001 C CNN
F 3 "" H 14300 1400 60  0000 C CNN
	1    14400 1400
	1    0    0    -1  
$EndComp
$Comp
L PAD PAD18
U 1 1
P 14800 1400
F 0 "PAD18" H 14800 1550 60  0000 C CNN
F 1 "PAD" H 14700 1250 60  0001 L CNN
F 2 "lib:PAD3mmX5mm" H 14700 1400 60  0001 C CNN
F 3 "" H 14700 1400 60  0000 C CNN
	1    14800 1400
	1    0    0    -1  
$EndComp
$Comp
L +5.0V #PWR032
U 1 1
P 12350 6500
F 0 "#PWR032" H 12350 6460 30  0001 C CNN
F 1 "+5.0V" H 12350 6610 30  0000 C CNN
F 2 "" H 12350 6500 60  0000 C CNN
F 3 "" H 12350 6500 60  0000 C CNN
	1    12350 6500
	1    0    0    -1  
$EndComp
Wire Wire Line
	6550 7050 12350 7050
Wire Wire Line
	12350 6500 12350 6550
Connection ~ 12350 7050
Wire Wire Line
	2200 7800 2200 7700
$Comp
L +3.3V #PWR033
U 1 1
P 14150 3900
F 0 "#PWR033" H 14150 3825 30  0001 C CNN
F 1 "+3.3V" H 14150 4010 30  0000 C CNN
F 2 "" H 14150 3900 60  0000 C CNN
F 3 "" H 14150 3900 60  0000 C CNN
	1    14150 3900
	1    0    0    -1  
$EndComp
Wire Wire Line
	14150 3950 14150 3900
Connection ~ 14150 3950
Connection ~ 14150 4250
NoConn ~ 14800 1000
NoConn ~ 14800 1400
NoConn ~ 14400 1400
NoConn ~ 14400 1000
$Comp
L +3.3V #PWR034
U 1 1
P 6900 950
F 0 "#PWR034" H 6900 875 30  0001 C CNN
F 1 "+3.3V" H 6900 1060 30  0000 C CNN
F 2 "" H 6900 950 60  0000 C CNN
F 3 "" H 6900 950 60  0000 C CNN
	1    6900 950 
	1    0    0    -1  
$EndComp
Text Notes 3800 1500 0    60   ~ 0
775(765) <- 1023*(2.5/3.3) <- 2.5v <- 5v\n619(___) <- 1023*(2.0/3.3) <- 2.0v <- 4v\n511(543) <- 1023*(1.65/3.3) <- 1.65v <- 3.3v
$Comp
L C C8
U 1 1
P 3750 7950
F 0 "C8" H 3600 7850 40  0000 L CNN
F 1 "1uF" H 3600 8050 40  0000 L CNN
F 2 "lib:C2_MU" H 3788 7800 30  0001 C CNN
F 3 "" H 3750 7950 60  0000 C CNN
	1    3750 7950
	-1   0    0    1   
$EndComp
Wire Wire Line
	3400 7800 4900 7800
Connection ~ 4900 7800
$EndSCHEMATC
